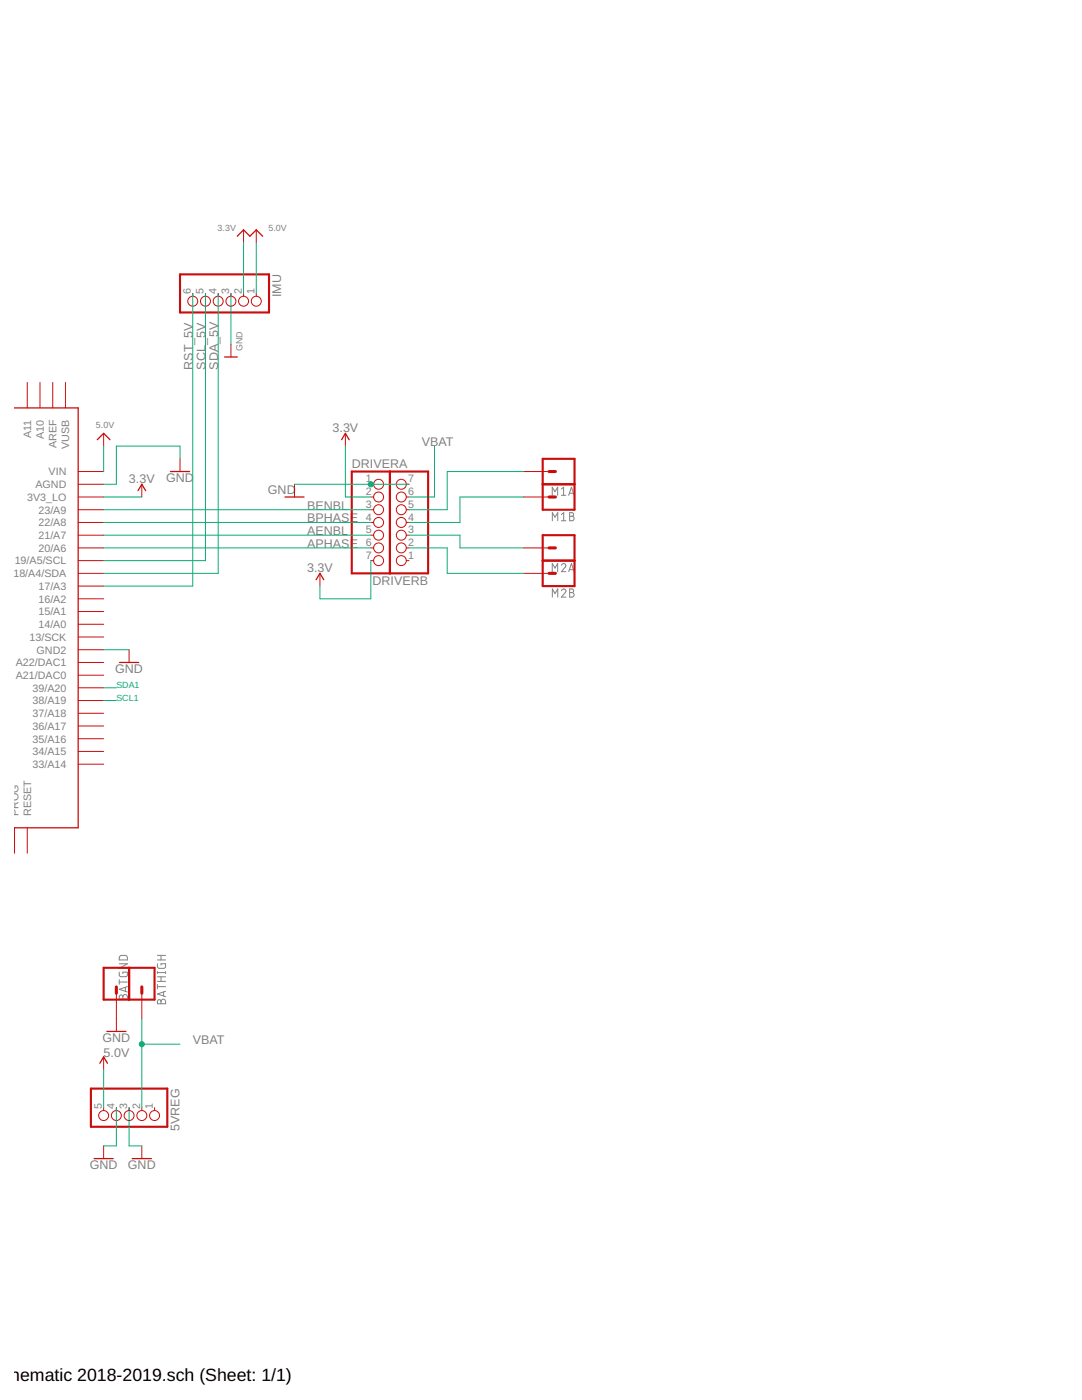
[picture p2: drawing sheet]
<svg xmlns="http://www.w3.org/2000/svg" width="216mm" height="279mm" viewBox="0 0 216 279" stroke-linecap="round" stroke-linejoin="round" font-family="sans-serif">
<g fill="none" stroke="#808080" stroke-width=".2">
<path d="M110.2 98.8v-1.6l.5 .9 .6-.9v1.6M112 97.6l.5-.4v1.6M112 98.8h.9M113.5 98.8l.5-1.6 .6 1.6M113.6 98.4h.8M110.2 114.1v-1.6l.5 .9 .6-.9v1.6M110.2 103.9v-1.6l.5 .9 .6-.9v1.6M110.2 119.2v-1.7l.5 .9 .6-.9v1.7M112 112.8a.44 .44 0 0 1 .6-.3 .44 .44 0 0 1 .2 .7l-.8 .9h.9M112 117.9a.45 .45 0 0 1 .6-.3 .45 .45 0 0 1 .2 .7l-.8 .9h.9M112 102.7l.5-.4v1.6M112 103.9h.9"/>
<path d="M113.5 114.1l.5-1.6 .6 1.6M113.6 113.7h.8M113.7 102.3h.4a.36 .36 0 0 1 .4 .4 .36 .36 0 0 1-.4 .3 .44 .44 0 0 1 .5 .5 .44 .44 0 0 1-.5 .4h-.4zM113.7 117.5h.4a.36 .36 0 0 1 .4 .4 .36 .36 0 0 1-.4 .4 .46 .46 0 0 1 .5 .4 .46 .46 0 0 1-.5 .5h-.4zM113.7 103h.4M113.7 118.3h.4M23.8 194v.6l.2 .3h1.1l.3-.2v-.7h-.9v.3M23.8 192.3h1.6l-1.6 1h1.6M23.8 195.5v.9M23.8 196h1.6M23.9 198.7l.4-.1 .2 .3a.46 .46 0 0 1 .5-.4 .46 .46 0 0 1 .4 .4v.5h-1.6zM23.9 190.8l.2-.1a1.33 1.33 0 0 1 1.2 .1l.1 .8h-1.6z"/>
<path d="M24.5 198.9v.5M25 197v.8M25.4 196.9l-1.6 .5 1.6 .6M31.4 192.3v.6l.2 .3 1.1 .1 .3-.3v-.7h-.9v.3M31.4 193.9v.4M31.4 196.5v.9M31.4 196.9h1.6M31.4 195.9h1.6M31.4 194.9h1.6M31.4 194.1h1.6M31.4 191.6h1.6M31.4 190.7h1.6"/>
<path d="M31.5 199.6l.4-.1 .2 .4a.46 .46 0 0 1 .5-.5 .46 .46 0 0 1 .4 .5v.4h-1.6zM32.1 190.7v.9M32.1 194.9v1M32.1 199.9v.4M32.6 198v.8M33 193.9v.4M33 197.8l-1.6 .6 1.6 .5"/>
</g>
<path d="M35.9 54.8h17.8v7.6h-17.8zM70.2 94.1h15.2v20.3h-15.2zM77.8 94.1v20.3M108.3 91.6h6.3v10.1h-6.3zM108.3 96.6h6.3M108.3 106.8h6.3v10.2h-6.3zM108.3 111.9h6.3M20.7 193.1h10.1v6.4h-10.1zM25.8 193.1v6.4M18.1 217.3h15.3v7.6h-15.3z" fill="none" stroke="#c90d0c" stroke-width=".42"/>
<g fill="none" stroke="#c90d0c" stroke-width=".2">
<path d="M38.5 58.5v.6M41 58.5v.6M43.5 58.5v.6M46.1 58.5v.6M48.6 45.9v2.5M48.6 58.5v.6M51.1 45.9v2.5M51.1 58.5v.6M5.4 76.3v5.1M8 76.3v5.1M10.5 76.3v5.1M13.1 76.3v5.1"/>
<path d="M46.1 68.7v2.5M15.6 96.6h5.1M15.6 99.2h5.1M15.6 94.1h5.1M20.7 86.5v2.5M28.3 96.6v2.6M35.9 91.6v2.5M58.8 96.6v2.6M68.9 86.5v2.5M74 96.6h.6M74 99.2h.6M81.1 96.6h.5"/>
<path d="M81.1 99.2h.5M104.5 99.2h5.1M104.5 94.1h5.1M15.6 101.7h5.1M15.6 104.3h5.1M15.6 106.8h5.1M15.6 109.3h5.1M15.6 111.9h5.1M15.6 114.4h5.1M15.6 117h5.1M15.6 119.5h5.1M63.8 114.4v2.6"/>
<path d="M74 101.7h.6M74 104.3h.6M74 106.8h.6M74 109.3h.6M74 111.9h.6M81.1 101.7h.5M81.1 104.3h.5M81.1 106.8h.5M81.1 109.3h.5M81.1 111.9h.5M104.5 109.3h5.1M104.5 114.4h5.1"/>
<path d="M15.6 122h5.1M15.6 124.6h5.1M15.6 127.1h5.1M15.6 129.7h5.1M15.6 132.2h5.1M15.6 134.7h5.1M15.6 137.3h5.1M15.6 139.8h5.1M25.8 129.7v2.5M15.6 142.3h5.1M15.6 144.9h5.1M15.6 147.4h5.1"/>
<path d="M15.6 150h5.1M15.6 152.5h5.1M2.9 165.2v5.1M5.4 165.2v5.1M23.2 198.2v7.6M28.3 198.2v5.1M20.7 210.9v2.6M20.7 221.1v.5M20.7 228.7v2.5M23.2 221.1v.5M25.8 221.1v.5M28.3 221.1v.5"/>
<path d="M28.3 228.7v2.5M30.8 221.1v.5"/>
<circle cx="38.5" cy="60.1" r=".99"/>
<circle cx="41" cy="60.1" r=".99"/>
<circle cx="43.5" cy="60.1" r=".99"/>
<circle cx="46.1" cy="60.1" r=".99"/>
<circle cx="48.6" cy="60.1" r=".99"/>
<circle cx="51.1" cy="60.1" r=".99"/>
<circle cx="75.5" cy="99.2" r=".99"/>
<circle cx="75.5" cy="96.6" r=".99"/>
<circle cx="80.1" cy="99.2" r=".99"/>
<circle cx="80.1" cy="96.6" r=".99"/>
<circle cx="75.5" cy="109.3" r=".99"/>
<circle cx="75.5" cy="106.8" r=".99"/>
<circle cx="75.5" cy="101.7" r=".99"/>
<circle cx="75.5" cy="104.3" r=".99"/>
<circle cx="75.5" cy="111.9" r=".99"/>
<circle cx="80.1" cy="104.3" r=".99"/>
<circle cx="80.1" cy="101.7" r=".99"/>
<circle cx="80.1" cy="111.9" r=".99"/>
<circle cx="80.1" cy="109.3" r=".99"/>
<circle cx="80.1" cy="106.8" r=".99"/>
<circle cx="20.7" cy="222.6" r=".99"/>
<circle cx="23.2" cy="222.6" r=".99"/>
<circle cx="25.8" cy="222.6" r=".99"/>
<circle cx="28.3" cy="222.6" r=".99"/>
<circle cx="30.8" cy="222.6" r=".99"/>
</g>
<g fill="none" stroke="#c90d0c" stroke-width=".25">
<path d="M47.3 47.1l1.3-1.2 1.3 1.2 1.2-1.2 1.3 1.2M44.8 71.2h2.5M2.7 81.4h12.9v83.8h-12.9M19.4 87.8l1.3-1.3 1.2 1.3M27.5 97.9l.8-1.3 .8 1.3M34 94.1h3.8M56.9 99.2h3.8M68.2 87.8l.7-1.3 .8 1.3M63.1 115.7l.7-1.3 .8 1.3M23.9 132.2h3.8M19.9 212.2l.8-1.3 .7 1.3M21.3 205.8h3.8"/>
<path d="M18.8 231.2h3.8M26.4 231.2h3.8"/>
</g>
<path d="M109.6 94.1h1.2M109.6 99.2h1.2M109.6 109.3h1.2M109.6 114.4h1.2M23.2 197v1.2M28.3 197v1.2" fill="none" stroke="#c90d0c" stroke-width=".61"/>
<g fill="none" stroke="#0dab76" stroke-width=".2">
<path d="M38.5 58.5v58.5h-17.8M41 58.5v53.4h-20.3M43.5 58.5v55.9h-22.8M46.1 58.5v10.2M48.6 48.4v10.1M51.1 48.4v10.1M20.7 99.2h7.6M20.7 89v5.1M35.9 91.6v-2.6h-12.7v7.6h-2.5M58.8 96.6h22.8M68.9 89v10.2h5.1M86.7 89v10.2h-5.1"/>
<path d="M104.5 99.2h-12.7v5.1h-10.2M104.5 94.1h-15.3v7.6h-7.6M20.7 101.7h53.3M20.7 104.3h53.3M20.7 106.8h53.3M20.7 109.3h53.3M74 111.9v7.6h-10.2v-2.5M81.6 109.3h7.6v5.1h15.3M81.6 106.8h10.2v2.5h12.7M20.7 129.7h5.1M20.7 137.3h2.5M20.7 139.8h2.5"/>
<path d="M20.7 213.5v7.6M28.3 203.3v17.8M28.3 208.4h7.6M23.2 221.1v7.6h-2.5M25.8 221.1v7.6h2.5"/>
</g>
<g fill="#0dab76" stroke="#0dab76" stroke-width=".2">
<circle cx="74" cy="96.6" r=".51"/>
<circle cx="28.3" cy="208.4" r=".51"/>
</g>
<text font-size="3.5" x=".3" y="275.6">chematic 2018-2019.sch (Sheet: 1/1)</text>
<g font-size="2.5" fill="#808080">
<text x="56.1" y="59.3" transform="rotate(-90 56.1 59.3)">IMU</text>
<text x="38.5" y="73.8" transform="rotate(-90 38.5 73.8)">RST_5V</text>
<text x="41" y="73.8" transform="rotate(-90 41 73.8)">SCL_5V</text>
<text x="43.5" y="73.8" transform="rotate(-90 43.5 73.8)">SDA_5V</text>
<text x="66.4" y="86.2">3.3V</text>
<text x="84.2" y="89">VBAT</text>
<text x="70.2" y="93.5">DRIVERA</text>
<text x="25.7" y="96.4">3.3V</text>
<text x="33.1" y="96.1">GND</text>
<text x="53.5" y="98.7">GND</text>
<text x="61.3" y="101.7">BENBL</text>
<text x="61.3" y="104.3">BPHASE</text>
<text x="61.3" y="106.8">AENBL</text>
<text x="61.3" y="109.3">APHASE</text>
<text x="61.3" y="114.2">3.3V</text>
<text x="74.3" y="116.8">DRIVERB</text>
<text x="23" y="134.2">GND</text>
<text x="20.4" y="207.9">GND</text>
<text x="38.5" y="208.4">VBAT</text>
<text x="20.7" y="210.9">5.0V</text>
<text x="35.8" y="225.7" transform="rotate(-90 35.8 225.7)">5VREG</text>
<text x="17.9" y="233.3">GND</text>
<text x="25.5" y="233.3">GND</text>
</g>
<g font-size="2.1" fill="#808080">
<text x="38.1" y="58.8" transform="rotate(-90 38.1 58.8)">6</text>
<text x="40.6" y="58.8" transform="rotate(-90 40.6 58.8)">5</text>
<text x="43.2" y="58.8" transform="rotate(-90 43.2 58.8)">4</text>
<text x="45.7" y="58.8" transform="rotate(-90 45.7 58.8)">3</text>
<text x="48.3" y="58.8" transform="rotate(-90 48.3 58.8)">2</text>
<text x="50.8" y="58.8" transform="rotate(-90 50.8 58.8)">1</text>
<text x="6.2" y="87.4" transform="rotate(-90 6.2 87.4)">A11</text>
<text x="8.7" y="87.6" transform="rotate(-90 8.7 87.6)">A10</text>
<text x="11.3" y="89.4" transform="rotate(-90 11.3 89.4)">AREF</text>
<text x="13.8" y="89.6" transform="rotate(-90 13.8 89.6)">VUSB</text>
<text x="9.7" y="94.9">VIN</text>
<text x="5.4" y="99.9">3V3_LO</text>
<text x="7.1" y="97.4">AGND</text>
<text x="73" y="96.3">1</text>
<text x="73" y="98.8">2</text>
<text x="73" y="101.4">3</text>
<text x="81.4" y="101.4">5</text>
<text x="81.4" y="98.8">6</text>
<text x="81.4" y="96.3">7</text>
<text x="7.7" y="102.5">23/A9</text>
<text x="7.7" y="105">22/A8</text>
<text x="7.7" y="107.6">21/A7</text>
<text x="73" y="103.9">4</text>
<text x="73" y="106.4">5</text>
<text x="81.4" y="106.4">3</text>
<text x="81.4" y="103.9">4</text>
<text x="2.9" y="112.6">19/A5/SCL</text>
<text x="7.7" y="110.1">20/A6</text>
<text x="73" y="109">6</text>
<text x="73" y="111.5">7</text>
<text x="81.4" y="111.5">1</text>
<text x="81.4" y="109">2</text>
<text x="2.7" y="115.2">18/A4/SDA</text>
<text x="7.7" y="117.7">17/A3</text>
<text x="7.7" y="120.3">16/A2</text>
<text x="7.7" y="122.8">15/A1</text>
<text x="7.7" y="125.3">14/A0</text>
<text x="5.9" y="127.9">13/SCK</text>
<text x="7.3" y="130.4">GND2</text>
<text x="3.2" y="133">A22/DAC1</text>
<text x="3.2" y="135.5">A21/DAC0</text>
<text x="6.5" y="138">39/A20</text>
<text x="6.5" y="140.6">38/A19</text>
<text x="6.5" y="143.1">37/A18</text>
<text x="6.5" y="145.7">36/A17</text>
<text x="6.5" y="148.2">35/A16</text>
<text x="6.5" y="150.7">34/A15</text>
<text x="6.5" y="153.3">33/A14</text>
<text x="3.7" y="162.9" transform="rotate(-90 3.7 162.9)">PROG</text>
<text x="6.2" y="162.9" transform="rotate(-90 6.2 162.9)">RESET</text>
<text x="20.3" y="221.3" transform="rotate(-90 20.3 221.3)">5</text>
<text x="22.9" y="221.3" transform="rotate(-90 22.9 221.3)">4</text>
<text x="25.4" y="221.3" transform="rotate(-90 25.4 221.3)">3</text>
<text x="27.9" y="221.3" transform="rotate(-90 27.9 221.3)">2</text>
<text x="30.5" y="221.3" transform="rotate(-90 30.5 221.3)">1</text>
</g>
<g font-size="1.8" fill="#808080">
<text x="43.4" y="46.1">3.3V</text>
<text x="53.6" y="46.1">5.0V</text>
<text x="48.4" y="70.1" transform="rotate(-90 48.4 70.1)">GND</text>
<text x="19.2" y="85.5">5.0V</text>
</g>
<g font-size="1.8" fill="#0dab76">
<text x="23.2" y="137.3">SDA1</text>
<text x="23.2" y="139.8">SCL1</text>
</g>
</svg>
